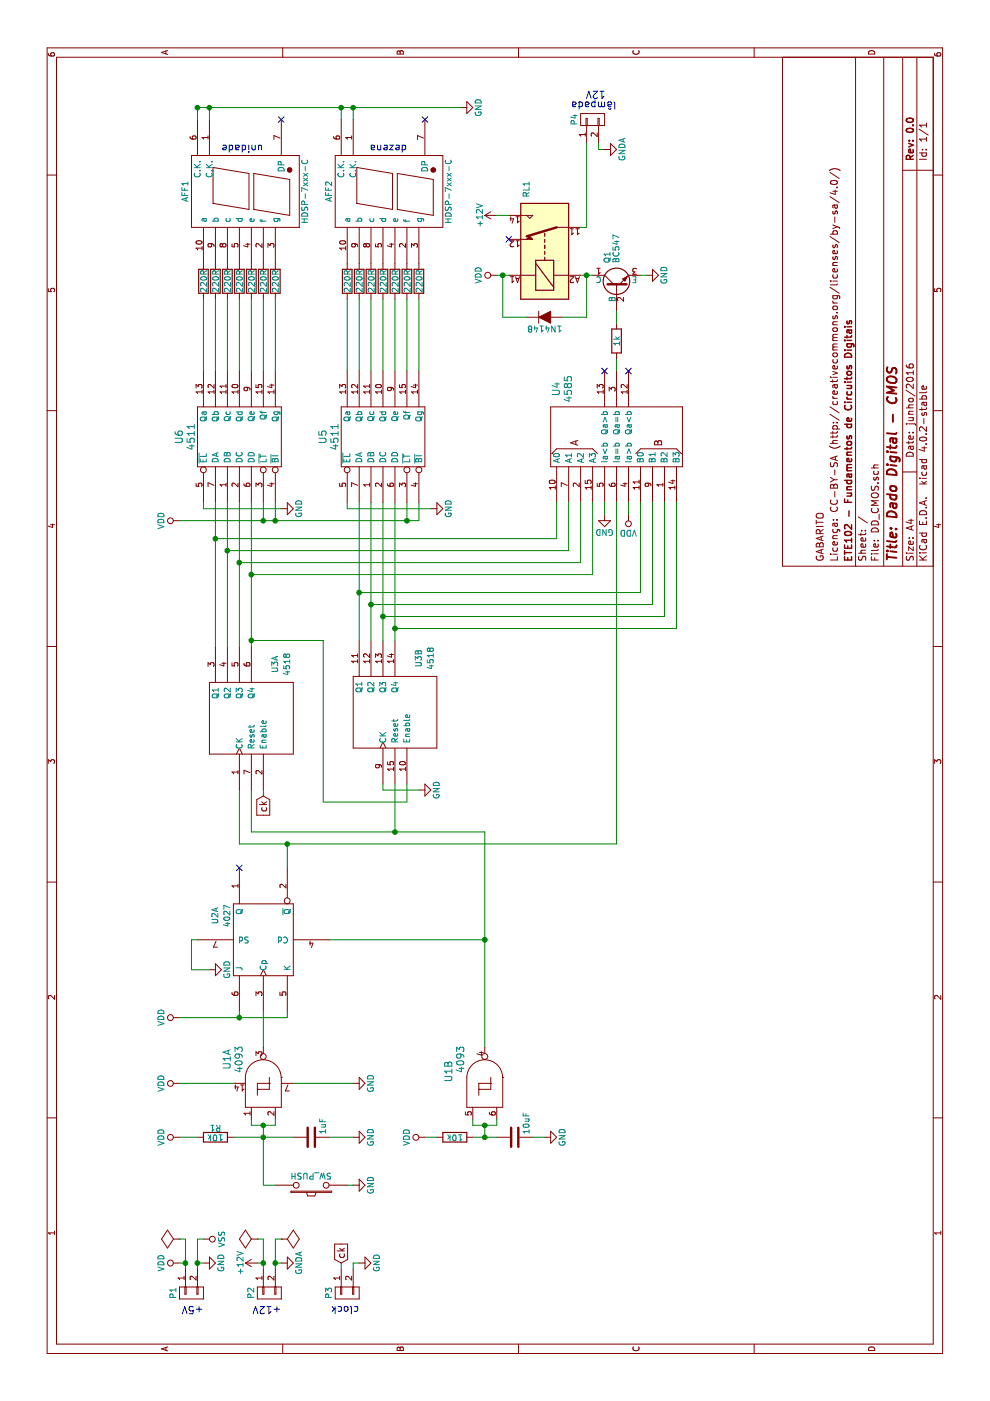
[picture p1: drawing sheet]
EESchema Schematic File Version 2
LIBS:power
LIBS:device
LIBS:transistors
LIBS:conn
LIBS:linear
LIBS:regul
LIBS:74xx
LIBS:adc-dac
LIBS:memory
LIBS:xilinx
LIBS:microcontrollers
LIBS:dsp
LIBS:microchip
LIBS:analog_switches
LIBS:motorola
LIBS:texas
LIBS:intel
LIBS:audio
LIBS:interface
LIBS:digital-audio
LIBS:philips
LIBS:display
LIBS:cypress
LIBS:siliconi
LIBS:opto
LIBS:atmel
LIBS:contrib
LIBS:valves
LIBS:w_logic
LIBS:cmos4000
LIBS:Gajda_cmosieee
LIBS:relays
LIBS:DD_CMOS-cache
EELAYER 25 0
EELAYER END
$Descr A4 11693 8268
encoding utf-8
Sheet 1 1
Title "Dado Digital - CMOS"
Date "junho/2016"
Rev "0.0"
Comp "ETE102 - Fundamentos de Circuitos Digitais"
Comment1 "Licença: CC-BY-SA (http://creativecommons.org/licenses/by-sa/4.0/)"
Comment2 "GABARITO"
Comment3 ""
Comment4 ""
$EndDescr
$Comp
L SW_PUSH SW1
U 1 1
P 1800 2600
F 0 "SW1" H 1950 2710 50  0001 C CNN
F 1 "SW_PUSH" H 1800 2520 50  0000 C CNN
F 2 "" H 1800 2600 50  0000 C CNN
F 3 "" H 1800 2600 50  0000 C CNN
	1    1800 2600
	0    -1   -1   0   
$EndComp
$Comp
L GND #PWR01
U 1 1
P 1800 2950
F 0 "#PWR01" H 1800 2700 50  0001 C CNN
F 1 "GND" H 1800 2800 50  0000 C CNN
F 2 "" H 1800 2950 50  0000 C CNN
F 3 "" H 1800 2950 50  0000 C CNN
	1    1800 2950
	1    0    0    -1  
$EndComp
$Comp
L R R1
U 1 1
P 2200 1800
F 0 "R1" V 2280 1800 50  0000 C CNN
F 1 "10k" V 2200 1800 50  0000 C CNN
F 2 "" V 2130 1800 50  0000 C CNN
F 3 "" H 2200 1800 50  0000 C CNN
	1    2200 1800
	1    0    0    -1  
$EndComp
$Comp
L C C1
U 1 1
P 2200 2600
F 0 "C1" H 2225 2700 50  0001 L CNN
F 1 "1uF" H 2225 2500 50  0000 L CNN
F 2 "" H 2238 2450 50  0000 C CNN
F 3 "" H 2200 2600 50  0000 C CNN
	1    2200 2600
	1    0    0    -1  
$EndComp
$Comp
L GND #PWR02
U 1 1
P 2200 2950
F 0 "#PWR02" H 2200 2700 50  0001 C CNN
F 1 "GND" H 2200 2800 50  0000 C CNN
F 2 "" H 2200 2950 50  0000 C CNN
F 3 "" H 2200 2950 50  0000 C CNN
	1    2200 2950
	1    0    0    -1  
$EndComp
$Comp
L VDD #PWR03
U 1 1
P 3200 1500
F 0 "#PWR03" H 3200 1350 50  0001 C CNN
F 1 "VDD" H 3200 1650 50  0000 C CNN
F 2 "" H 3200 1500 50  0000 C CNN
F 3 "" H 3200 1500 50  0000 C CNN
	1    3200 1500
	1    0    0    -1  
$EndComp
$Comp
L 4027 U2
U 1 1
P 3850 2200
F 0 "U2" H 4050 2600 50  0000 C CNN
F 1 "4027" H 4050 2500 50  0000 C CNN
F 2 "" H 3850 2200 60  0000 C CNN
F 3 "" H 3850 2200 60  0000 C CNN
	1    3850 2200
	1    0    0    -1  
$EndComp
$Comp
L 4518 U3
U 1 1
P 5700 2150
F 0 "U3" H 6150 2000 50  0000 C CNN
F 1 "4518" H 6150 1900 50  0000 C CNN
F 2 "" H 5700 2150 60  0000 C CNN
F 3 "" H 5700 2150 60  0000 C CNN
	1    5700 2150
	1    0    0    -1  
$EndComp
$Comp
L 4518 U3
U 2 1
P 5750 3350
F 0 "U3" H 6200 3200 50  0000 C CNN
F 1 "4518" H 6200 3100 50  0000 C CNN
F 2 "" H 5750 3350 60  0000 C CNN
F 3 "" H 5750 3350 60  0000 C CNN
	2    5750 3350
	1    0    0    -1  
$EndComp
$Comp
L GND #PWR04
U 1 1
P 5100 3500
F 0 "#PWR04" H 5100 3250 50  0001 C CNN
F 1 "GND" H 5100 3350 50  0000 C CNN
F 2 "" H 5100 3500 50  0000 C CNN
F 3 "" H 5100 3500 50  0000 C CNN
	1    5100 3500
	1    0    0    -1  
$EndComp
$Comp
L VDD #PWR05
U 1 1
P 2200 3550
F 0 "#PWR05" H 2200 3400 50  0001 C CNN
F 1 "VDD" H 2200 3700 50  0000 C CNN
F 2 "" H 2200 3550 50  0000 C CNN
F 3 "" H 2200 3550 50  0000 C CNN
	1    2200 3550
	1    0    0    -1  
$EndComp
$Comp
L R R2
U 1 1
P 2200 3800
F 0 "R2" V 2280 3800 50  0001 C CNN
F 1 "10k" V 2200 3800 50  0000 C CNN
F 2 "" V 2130 3800 50  0000 C CNN
F 3 "" H 2200 3800 50  0000 C CNN
	1    2200 3800
	1    0    0    -1  
$EndComp
$Comp
L C C2
U 1 1
P 2200 4300
F 0 "C2" H 2225 4400 50  0001 L CNN
F 1 "10uF" H 2225 4200 50  0000 L CNN
F 2 "" H 2238 4150 50  0000 C CNN
F 3 "" H 2200 4300 50  0000 C CNN
	1    2200 4300
	1    0    0    -1  
$EndComp
$Comp
L GND #PWR06
U 1 1
P 2200 4550
F 0 "#PWR06" H 2200 4300 50  0001 C CNN
F 1 "GND" H 2200 4400 50  0000 C CNN
F 2 "" H 2200 4550 50  0000 C CNN
F 3 "" H 2200 4550 50  0000 C CNN
	1    2200 4550
	1    0    0    -1  
$EndComp
$Comp
L VDD #PWR07
U 1 1
P 2200 1500
F 0 "#PWR07" H 2200 1350 50  0001 C CNN
F 1 "VDD" H 2200 1650 50  0000 C CNN
F 2 "" H 2200 1500 50  0000 C CNN
F 3 "" H 2200 1500 50  0000 C CNN
	1    2200 1500
	1    0    0    -1  
$EndComp
$Comp
L 4511 U5
U 1 1
P 8050 3200
F 0 "U5" H 8050 3700 60  0000 C CNN
F 1 "4511" H 8050 3600 60  0000 C CNN
F 2 "" H 8050 3200 60  0000 C CNN
F 3 "" H 8050 3200 60  0000 C CNN
	1    8050 3200
	1    0    0    -1  
$EndComp
$Comp
L 4511 U6
U 1 1
P 8050 2000
F 0 "U6" H 8050 2500 60  0000 C CNN
F 1 "4511" H 8050 2400 60  0000 C CNN
F 2 "" H 8050 2000 60  0000 C CNN
F 3 "" H 8050 2000 60  0000 C CNN
	1    8050 2000
	1    0    0    -1  
$EndComp
$Comp
L R R3
U 1 1
P 8850 5150
F 0 "R3" V 8930 5150 50  0001 C CNN
F 1 "1k" V 8850 5150 50  0000 C CNN
F 2 "" V 8780 5150 50  0000 C CNN
F 3 "" H 8850 5150 50  0000 C CNN
	1    8850 5150
	0    -1   -1   0   
$EndComp
$Comp
L BC549 Q1
U 1 1
P 9300 5150
F 0 "Q1" H 9500 5225 50  0000 L CNN
F 1 "BC547" H 9500 5150 50  0000 L CNN
F 2 "TO-92" H 9500 5075 50  0001 L CIN
F 3 "" H 9300 5150 50  0000 L CNN
	1    9300 5150
	1    0    0    -1  
$EndComp
$Comp
L D D1
U 1 1
P 9050 4550
F 0 "D1" H 9050 4650 50  0001 C CNN
F 1 "1N4148" H 9050 4450 50  0000 C CNN
F 2 "" H 9050 4550 50  0000 C CNN
F 3 "" H 9050 4550 50  0000 C CNN
	1    9050 4550
	0    1    1    0   
$EndComp
$Comp
L VDD #PWR08
U 1 1
P 9400 4150
F 0 "#PWR08" H 9400 4000 50  0001 C CNN
F 1 "VDD" H 9400 4300 50  0000 C CNN
F 2 "" H 9400 4150 50  0000 C CNN
F 3 "" H 9400 4150 50  0000 C CNN
	1    9400 4150
	1    0    0    -1  
$EndComp
$Comp
L GND #PWR09
U 1 1
P 9400 5400
F 0 "#PWR09" H 9400 5150 50  0001 C CNN
F 1 "GND" H 9400 5250 50  0000 C CNN
F 2 "" H 9400 5400 50  0000 C CNN
F 3 "" H 9400 5400 50  0000 C CNN
	1    9400 5400
	1    0    0    -1  
$EndComp
$Comp
L GND #PWR010
U 1 1
P 7400 5050
F 0 "#PWR010" H 7400 4800 50  0001 C CNN
F 1 "GND" H 7400 4900 50  0000 C CNN
F 2 "" H 7400 5050 50  0000 C CNN
F 3 "" H 7400 5050 50  0000 C CNN
	1    7400 5050
	0    1    1    0   
$EndComp
$Comp
L 4585 U4
U 1 1
P 8050 5150
F 0 "U4" H 8450 5650 60  0000 C CNN
F 1 "4585" H 8450 5550 60  0000 C CNN
F 2 "" H 8050 5150 60  0000 C CNN
F 3 "" H 8050 5150 60  0000 C CNN
	1    8050 5150
	1    0    0    -1  
$EndComp
$Comp
L R .14
U 1 1
P 9350 2300
F 0 ".14" V 9430 2300 50  0001 C CNN
F 1 "220R" V 9350 2300 50  0000 C CNN
F 2 "" V 9280 2300 50  0000 C CNN
F 3 "" H 9350 2300 50  0000 C CNN
	1    9350 2300
	0    -1   -1   0   
$EndComp
$Comp
L R .13
U 1 1
P 9350 2200
F 0 ".13" V 9430 2200 50  0001 C CNN
F 1 "220R" V 9350 2200 50  0000 C CNN
F 2 "" V 9280 2200 50  0000 C CNN
F 3 "" H 9350 2200 50  0000 C CNN
	1    9350 2200
	0    -1   -1   0   
$EndComp
$Comp
L R .12
U 1 1
P 9350 2100
F 0 ".12" V 9430 2100 50  0001 C CNN
F 1 "220R" V 9350 2100 50  0000 C CNN
F 2 "" V 9280 2100 50  0000 C CNN
F 3 "" H 9350 2100 50  0000 C CNN
	1    9350 2100
	0    -1   -1   0   
$EndComp
$Comp
L R .11
U 1 1
P 9350 2000
F 0 ".11" V 9430 2000 50  0001 C CNN
F 1 "220R" V 9350 2000 50  0000 C CNN
F 2 "" V 9280 2000 50  0000 C CNN
F 3 "" H 9350 2000 50  0000 C CNN
	1    9350 2000
	0    -1   -1   0   
$EndComp
$Comp
L R .10
U 1 1
P 9350 1900
F 0 ".10" V 9430 1900 50  0001 C CNN
F 1 "220R" V 9350 1900 50  0000 C CNN
F 2 "" V 9280 1900 50  0000 C CNN
F 3 "" H 9350 1900 50  0000 C CNN
	1    9350 1900
	0    -1   -1   0   
$EndComp
$Comp
L R .9
U 1 1
P 9350 1800
F 0 ".9" V 9430 1800 50  0001 C CNN
F 1 "220R" V 9350 1800 50  0000 C CNN
F 2 "" V 9280 1800 50  0000 C CNN
F 3 "" H 9350 1800 50  0000 C CNN
	1    9350 1800
	0    -1   -1   0   
$EndComp
$Comp
L R .8
U 1 1
P 9350 1700
F 0 ".8" V 9430 1700 50  0001 C CNN
F 1 "220R" V 9350 1700 50  0000 C CNN
F 2 "" V 9280 1700 50  0000 C CNN
F 3 "" H 9350 1700 50  0000 C CNN
	1    9350 1700
	0    -1   -1   0   
$EndComp
$Comp
L R .7
U 1 1
P 9350 3500
F 0 ".7" V 9430 3500 50  0001 C CNN
F 1 "220R" V 9350 3500 50  0000 C CNN
F 2 "" V 9280 3500 50  0000 C CNN
F 3 "" H 9350 3500 50  0000 C CNN
	1    9350 3500
	0    -1   -1   0   
$EndComp
$Comp
L R .6
U 1 1
P 9350 3400
F 0 ".6" V 9430 3400 50  0001 C CNN
F 1 "220R" V 9350 3400 50  0000 C CNN
F 2 "" V 9280 3400 50  0000 C CNN
F 3 "" H 9350 3400 50  0000 C CNN
	1    9350 3400
	0    -1   -1   0   
$EndComp
$Comp
L R .5
U 1 1
P 9350 3300
F 0 ".5" V 9430 3300 50  0001 C CNN
F 1 "220R" V 9350 3300 50  0000 C CNN
F 2 "" V 9280 3300 50  0000 C CNN
F 3 "" H 9350 3300 50  0000 C CNN
	1    9350 3300
	0    -1   -1   0   
$EndComp
$Comp
L R .4
U 1 1
P 9350 3200
F 0 ".4" V 9430 3200 50  0001 C CNN
F 1 "220R" V 9350 3200 50  0000 C CNN
F 2 "" V 9280 3200 50  0000 C CNN
F 3 "" H 9350 3200 50  0000 C CNN
	1    9350 3200
	0    -1   -1   0   
$EndComp
$Comp
L R .3
U 1 1
P 9350 3100
F 0 ".3" V 9430 3100 50  0001 C CNN
F 1 "220R" V 9350 3100 50  0000 C CNN
F 2 "" V 9280 3100 50  0000 C CNN
F 3 "" H 9350 3100 50  0000 C CNN
	1    9350 3100
	0    -1   -1   0   
$EndComp
$Comp
L R .2
U 1 1
P 9350 3000
F 0 ".2" V 9430 3000 50  0001 C CNN
F 1 "220R" V 9350 3000 50  0000 C CNN
F 2 "" V 9280 3000 50  0000 C CNN
F 3 "" H 9350 3000 50  0000 C CNN
	1    9350 3000
	0    -1   -1   0   
$EndComp
$Comp
L R .1
U 1 1
P 9350 2900
F 0 ".1" V 9430 2900 50  0001 C CNN
F 1 "220R" V 9350 2900 50  0000 C CNN
F 2 "" V 9280 2900 50  0000 C CNN
F 3 "" H 9350 2900 50  0000 C CNN
	1    9350 2900
	0    -1   -1   0   
$EndComp
$Comp
L VDD #PWR011
U 1 1
P 7350 1500
F 0 "#PWR011" H 7350 1350 50  0001 C CNN
F 1 "VDD" H 7350 1650 50  0000 C CNN
F 2 "" H 7350 1500 50  0000 C CNN
F 3 "" H 7350 1500 50  0000 C CNN
	1    7350 1500
	1    0    0    -1  
$EndComp
$Comp
L GND #PWR012
U 1 1
P 7450 2350
F 0 "#PWR012" H 7450 2100 50  0001 C CNN
F 1 "GND" H 7450 2200 50  0000 C CNN
F 2 "" H 7450 2350 50  0000 C CNN
F 3 "" H 7450 2350 50  0000 C CNN
	1    7450 2350
	1    0    0    -1  
$EndComp
$Comp
L GND #PWR013
U 1 1
P 3600 1750
F 0 "#PWR013" H 3600 1500 50  0001 C CNN
F 1 "GND" H 3600 1600 50  0000 C CNN
F 2 "" H 3600 1750 50  0000 C CNN
F 3 "" H 3600 1750 50  0000 C CNN
	1    3600 1750
	1    0    0    -1  
$EndComp
$Comp
L HDSP-7xxx-C AFF1
U 1 1
P 10100 2100
F 0 "AFF1" H 10100 2650 50  0000 C CNN
F 1 "HDSP-7xxx-C" H 10100 1650 50  0000 C CNN
F 2 "" H 10100 2100 50  0000 C CNN
F 3 "" H 10100 2100 50  0000 C CNN
	1    10100 2100
	1    0    0    -1  
$EndComp
$Comp
L HDSP-7xxx-C AFF2
U 1 1
P 10100 3300
F 0 "AFF2" H 10100 3850 50  0000 C CNN
F 1 "HDSP-7xxx-C" H 10100 2850 50  0000 C CNN
F 2 "" H 10100 3300 50  0000 C CNN
F 3 "" H 10100 3300 50  0000 C CNN
	1    10100 3300
	1    0    0    -1  
$EndComp
$Comp
L GND #PWR014
U 1 1
P 10800 3850
F 0 "#PWR014" H 10800 3600 50  0001 C CNN
F 1 "GND" H 10800 3700 50  0000 C CNN
F 2 "" H 10800 3850 50  0000 C CNN
F 3 "" H 10800 3850 50  0000 C CNN
	1    10800 3850
	1    0    0    -1  
$EndComp
Wire Wire Line
	2200 1500 2200 1650
Wire Wire Line
	3250 2000 3200 2000
Wire Wire Line
	3200 1500 3200 2000
Wire Wire Line
	3200 2000 3200 2400
Wire Wire Line
	3200 2400 3250 2400
Connection ~ 3200 2000
Wire Wire Line
	6300 1800 7200 1800
Wire Wire Line
	7200 1800 7500 1800
Wire Wire Line
	6300 1900 7100 1900
Wire Wire Line
	7100 1900 7500 1900
Wire Wire Line
	6300 2000 7000 2000
Wire Wire Line
	7000 2000 7500 2000
Wire Wire Line
	6300 2100 6350 2100
Wire Wire Line
	6350 2100 6900 2100
Wire Wire Line
	6900 2100 7500 2100
Wire Wire Line
	6350 3000 6750 3000
Wire Wire Line
	6750 3000 7500 3000
Wire Wire Line
	6350 3100 6650 3100
Wire Wire Line
	6650 3100 7500 3100
Wire Wire Line
	6350 3200 6550 3200
Wire Wire Line
	6550 3200 7500 3200
Wire Wire Line
	6350 3300 6450 3300
Wire Wire Line
	6450 3300 7500 3300
Wire Wire Line
	7200 4650 7200 1800
Connection ~ 7200 1800
Wire Wire Line
	7100 4750 7100 1900
Connection ~ 7100 1900
Wire Wire Line
	7000 4850 7000 2000
Connection ~ 7000 2000
Wire Wire Line
	6900 4950 6900 2100
Connection ~ 6900 2100
Wire Wire Line
	6750 3000 6750 5350
Connection ~ 6750 3000
Wire Wire Line
	6650 3100 6650 5450
Connection ~ 6650 3100
Wire Wire Line
	6550 3200 6550 5550
Connection ~ 6550 3200
Wire Wire Line
	6450 3300 6450 5650
Connection ~ 6450 3300
Wire Wire Line
	9400 5350 9400 5400
Wire Wire Line
	8600 1700 9200 1700
Wire Wire Line
	8600 1800 9200 1800
Wire Wire Line
	8600 1900 9200 1900
Wire Wire Line
	8600 2000 9200 2000
Wire Wire Line
	8600 2100 9200 2100
Wire Wire Line
	8600 2200 9200 2200
Wire Wire Line
	8600 2300 9200 2300
Wire Wire Line
	8600 3500 9200 3500
Wire Wire Line
	8600 3400 9200 3400
Wire Wire Line
	8600 3300 9200 3300
Wire Wire Line
	8600 3200 9200 3200
Wire Wire Line
	8600 3100 9200 3100
Wire Wire Line
	8600 3000 9200 3000
Wire Wire Line
	8600 2900 9200 2900
Wire Wire Line
	10800 2950 10700 2950
Wire Wire Line
	10800 2850 10700 2850
Connection ~ 10800 2950
Connection ~ 10800 2850
Connection ~ 10800 1750
Wire Wire Line
	6350 2700 6350 2100
Wire Wire Line
	5000 2700 6350 2700
Connection ~ 6350 2100
Wire Wire Line
	7450 1700 7450 2350
Wire Wire Line
	7350 1500 7350 2200
Wire Wire Line
	7350 2200 7350 2300
Wire Wire Line
	7350 2300 7350 3400
Wire Wire Line
	7350 3400 7350 3500
Wire Wire Line
	7350 3400 7500 3400
Wire Wire Line
	7350 3500 7500 3500
Connection ~ 7350 3400
Wire Wire Line
	10800 1650 10800 1750
Wire Wire Line
	10800 1750 10800 2850
Wire Wire Line
	10800 2850 10800 2950
Wire Wire Line
	10800 2950 10800 3850
Connection ~ 10800 1650
Wire Wire Line
	9400 4850 9400 4900
Wire Wire Line
	9400 4900 9400 4950
Wire Wire Line
	9050 4900 9400 4900
Connection ~ 9400 4900
Wire Wire Line
	9050 4200 9050 4400
Wire Wire Line
	5150 3200 5100 3200
Wire Wire Line
	5100 3200 5100 3500
Wire Wire Line
	1800 2200 2200 2200
Wire Wire Line
	2200 2200 2300 2200
Wire Wire Line
	2200 4450 2200 4550
Wire Wire Line
	2200 3650 2200 3550
Wire Wire Line
	4750 2100 5100 2100
Wire Wire Line
	5000 3400 5000 2700
Wire Wire Line
	4750 4050 4750 3300
Wire Wire Line
	4750 3300 4750 2100
Wire Wire Line
	5150 3300 4750 3300
Connection ~ 4750 3300
Wire Wire Line
	3850 1600 3850 1650
Wire Wire Line
	3850 1600 3600 1600
Wire Wire Line
	3600 1600 3600 1750
Wire Wire Line
	4650 5150 7500 5150
Wire Wire Line
	10800 1650 10700 1650
Wire Wire Line
	10800 1750 10700 1750
Connection ~ 3850 4050
Wire Wire Line
	3850 2750 3850 4050
Wire Wire Line
	2950 4050 3850 4050
Wire Wire Line
	3850 4050 4750 4050
Wire Wire Line
	7350 2200 7500 2200
Connection ~ 7350 2200
Wire Wire Line
	7350 2300 7500 2300
Connection ~ 7350 2300
Wire Wire Line
	7500 1700 7450 1700
Wire Wire Line
	5000 3400 5150 3400
Wire Wire Line
	5050 2200 5100 2200
Wire Wire Line
	2200 1950 2200 2200
Wire Wire Line
	2200 2200 2200 2450
Connection ~ 2200 2200
Wire Wire Line
	2200 2950 2200 2750
Wire Wire Line
	2950 2200 3250 2200
$Comp
L CONN_01X02 P4
U 1 1
P 10700 4950
F 0 "P4" H 10700 5100 50  0000 C CNN
F 1 "CONN_01X02" V 10800 4950 50  0001 C CNN
F 2 "" H 10700 4950 50  0000 C CNN
F 3 "" H 10700 4950 50  0000 C CNN
	1    10700 4950
	1    0    0    -1  
$EndComp
Wire Wire Line
	9000 5150 9100 5150
Wire Wire Line
	9050 4900 9050 4700
Wire Wire Line
	6900 4950 7500 4950
Wire Wire Line
	7000 4850 7500 4850
Wire Wire Line
	7100 4750 7500 4750
Wire Wire Line
	7500 4650 7200 4650
Wire Wire Line
	6750 5350 7500 5350
Wire Wire Line
	6650 5450 7500 5450
Wire Wire Line
	6550 5550 7500 5550
Wire Wire Line
	6450 5650 7500 5650
Wire Wire Line
	7500 5050 7400 5050
$Comp
L VDD #PWR015
U 1 1
P 7400 5250
F 0 "#PWR015" H 7400 5100 50  0001 C CNN
F 1 "VDD" H 7400 5400 50  0000 C CNN
F 2 "" H 7400 5250 50  0000 C CNN
F 3 "" H 7400 5250 50  0000 C CNN
	1    7400 5250
	0    -1   -1   0   
$EndComp
Wire Wire Line
	7400 5250 7500 5250
Wire Wire Line
	8600 5150 8700 5150
$Comp
L CONN_01X02 P1
U 1 1
P 900 1600
F 0 "P1" H 900 1750 50  0000 C CNN
F 1 "CONN_01X02" V 1000 1600 50  0001 C CNN
F 2 "~" H 900 1600 50  0000 C CNN
F 3 "" H 900 1600 50  0000 C CNN
	1    900  1600
	-1   0    0    -1  
$EndComp
$Comp
L GND #PWR016
U 1 1
P 1150 1700
F 0 "#PWR016" H 1150 1450 50  0001 C CNN
F 1 "GND" H 1150 1550 50  0000 C CNN
F 2 "" H 1150 1700 50  0000 C CNN
F 3 "" H 1150 1700 50  0000 C CNN
	1    1150 1700
	1    0    0    -1  
$EndComp
Wire Wire Line
	1100 1650 1150 1650
Wire Wire Line
	1150 1650 1350 1650
$Comp
L 4093 U1
U 1 1
P 2650 2200
F 0 "U1" H 2850 2500 60  0000 C CNN
F 1 "4093" H 2850 2400 60  0000 C CNN
F 2 "" H 2650 2200 60  0000 C CNN
F 3 "" H 2650 2200 60  0000 C CNN
	1    2650 2200
	1    0    0    -1  
$EndComp
$Comp
L 4093 U1
U 2 1
P 2650 4050
F 0 "U1" H 2750 4350 60  0000 C CNN
F 1 "4093" H 2850 4250 60  0000 C CNN
F 2 "" H 2650 4050 60  0000 C CNN
F 3 "" H 2650 4050 60  0000 C CNN
	2    2650 4050
	1    0    0    -1  
$EndComp
$Comp
L VDD #PWR017
U 1 1
P 2650 1500
F 0 "#PWR017" H 2650 1350 50  0001 C CNN
F 1 "VDD" H 2650 1650 50  0000 C CNN
F 2 "" H 2650 1500 50  0000 C CNN
F 3 "" H 2650 1500 50  0000 C CNN
	1    2650 1500
	1    0    0    -1  
$EndComp
Wire Wire Line
	2650 1500 2650 1950
$Comp
L GND #PWR018
U 1 1
P 2650 2950
F 0 "#PWR018" H 2650 2700 50  0001 C CNN
F 1 "GND" H 2650 2800 50  0000 C CNN
F 2 "" H 2650 2950 50  0000 C CNN
F 3 "" H 2650 2950 50  0000 C CNN
	1    2650 2950
	1    0    0    -1  
$EndComp
Wire Wire Line
	2650 2450 2650 2950
$Comp
L VDD #PWR019
U 1 1
P 1150 1500
F 0 "#PWR019" H 1150 1350 50  0001 C CNN
F 1 "VDD" H 1150 1650 50  0000 C CNN
F 2 "" H 1150 1500 50  0000 C CNN
F 3 "" H 1150 1500 50  0000 C CNN
	1    1150 1500
	1    0    0    -1  
$EndComp
Wire Wire Line
	1100 1550 1150 1550
Wire Wire Line
	1150 1550 1350 1550
Wire Wire Line
	1150 1550 1150 1500
Wire Wire Line
	1150 1650 1150 1700
$Comp
L CONN_01X02 P2
U 1 1
P 900 2250
F 0 "P2" H 900 2400 50  0000 C CNN
F 1 "CONN_01X02" V 1000 2250 50  0001 C CNN
F 2 "~" H 900 2250 50  0000 C CNN
F 3 "" H 900 2250 50  0000 C CNN
	1    900  2250
	-1   0    0    -1  
$EndComp
Wire Wire Line
	1100 2300 1150 2300
Wire Wire Line
	1150 2300 1350 2300
Wire Wire Line
	1100 2200 1150 2200
Wire Wire Line
	1150 2200 1350 2200
Wire Wire Line
	1150 2150 1150 2200
$Comp
L CONN_01X02 P3
U 1 1
P 900 2900
F 0 "P3" H 900 3050 50  0000 C CNN
F 1 "CONN_01X02" V 1000 2900 50  0001 C CNN
F 2 "~" H 900 2900 50  0000 C CNN
F 3 "" H 900 2900 50  0000 C CNN
	1    900  2900
	-1   0    0    -1  
$EndComp
$Comp
L GND #PWR020
U 1 1
P 1150 3000
F 0 "#PWR020" H 1150 2750 50  0001 C CNN
F 1 "GND" H 1150 2850 50  0000 C CNN
F 2 "" H 1150 3000 50  0000 C CNN
F 3 "" H 1150 3000 50  0000 C CNN
	1    1150 3000
	1    0    0    -1  
$EndComp
Wire Wire Line
	1100 2950 1150 2950
Wire Wire Line
	1150 2850 1100 2850
Wire Wire Line
	1150 2950 1150 3000
$Comp
L VSS #PWR021
U 1 1
P 1350 1700
F 0 "#PWR021" H 1350 1550 50  0001 C CNN
F 1 "VSS" H 1350 1850 50  0000 C CNN
F 2 "" H 1350 1700 50  0000 C CNN
F 3 "" H 1350 1700 50  0000 C CNN
	1    1350 1700
	-1   0    0    1   
$EndComp
Connection ~ 1150 1650
NoConn ~ 10700 3550
NoConn ~ 8600 5050
NoConn ~ 8600 5250
$Comp
L GND #PWR022
U 1 1
P 7450 3600
F 0 "#PWR022" H 7450 3350 50  0001 C CNN
F 1 "GND" H 7450 3450 50  0000 C CNN
F 2 "" H 7450 3600 50  0000 C CNN
F 3 "" H 7450 3600 50  0000 C CNN
	1    7450 3600
	1    0    0    -1  
$EndComp
Wire Wire Line
	7450 3600 7450 2900
Wire Wire Line
	7450 2900 7500 2900
NoConn ~ 10700 2350
$Comp
L +12V #PWR023
U 1 1
P 9900 4150
F 0 "#PWR023" H 9900 4000 50  0001 C CNN
F 1 "+12V" H 9900 4290 50  0000 C CNN
F 2 "" H 9900 4150 50  0000 C CNN
F 3 "" H 9900 4150 50  0000 C CNN
	1    9900 4150
	1    0    0    -1  
$EndComp
Wire Wire Line
	10500 5000 10450 5000
Wire Wire Line
	10450 5000 10450 5050
$Comp
L GNDA #PWR024
U 1 1
P 10450 5050
F 0 "#PWR024" H 10450 4800 50  0001 C CNN
F 1 "GNDA" H 10450 4900 50  0000 C CNN
F 2 "" H 10450 5050 50  0000 C CNN
F 3 "" H 10450 5050 50  0000 C CNN
	1    10450 5050
	1    0    0    -1  
$EndComp
$Comp
L +12V #PWR025
U 1 1
P 1150 2150
F 0 "#PWR025" H 1150 2000 50  0001 C CNN
F 1 "+12V" H 1150 2290 50  0000 C CNN
F 2 "" H 1150 2150 50  0000 C CNN
F 3 "" H 1150 2150 50  0000 C CNN
	1    1150 2150
	1    0    0    -1  
$EndComp
Wire Wire Line
	1150 2300 1150 2350
$Comp
L GNDA #PWR026
U 1 1
P 1150 2350
F 0 "#PWR026" H 1150 2100 50  0001 C CNN
F 1 "GNDA" H 1150 2200 50  0000 C CNN
F 2 "" H 1150 2350 50  0000 C CNN
F 3 "" H 1150 2350 50  0000 C CNN
	1    1150 2350
	1    0    0    -1  
$EndComp
$Comp
L FINDER-40.51 RL1
U 1 1
P 9600 4550
F 0 "RL1" H 10050 4700 50  0000 L CNN
F 1 "FINDER-40.51" H 10050 4600 50  0001 L CNN
F 2 "" H 9600 4550 50  0000 C CNN
F 3 "" H 9600 4550 50  0000 C CNN
	1    9600 4550
	1    0    0    -1  
$EndComp
Wire Wire Line
	9400 4150 9400 4200
Wire Wire Line
	9400 4200 9400 4250
Wire Wire Line
	9900 4250 9900 4150
Wire Wire Line
	9400 4200 9050 4200
Connection ~ 9400 4200
Wire Wire Line
	9800 4900 9800 4850
NoConn ~ 9700 4250
Wire Wire Line
	1800 2200 1800 2300
Wire Wire Line
	1800 2950 1800 2900
Wire Wire Line
	2350 3950 2300 3950
Wire Wire Line
	2300 3950 2300 4050
Wire Wire Line
	2300 4050 2300 4150
Wire Wire Line
	2300 4150 2350 4150
Wire Wire Line
	2200 3950 2200 4050
Wire Wire Line
	2200 4050 2200 4150
Wire Wire Line
	2300 4050 2200 4050
Connection ~ 2200 4050
Connection ~ 2300 4050
Wire Wire Line
	2350 2100 2300 2100
Wire Wire Line
	2300 2100 2300 2200
Wire Wire Line
	2300 2200 2300 2300
Wire Wire Line
	2300 2300 2350 2300
Connection ~ 2300 2200
Wire Wire Line
	1350 1650 1350 1700
Wire Wire Line
	9800 4900 10500 4900
Text Notes 800  1700 1    60   ~ 0
+5V
Text Notes 800  2350 1    60   ~ 0
+12V
Text Notes 800  3000 1    60   ~ 0
clock
Text Notes 10500 1850 3    60   ~ 0
unidade
Text Notes 10500 3400 1    60   ~ 0
dezena
Text Notes 10950 5150 1    60   ~ 0
lâmpada\n  12V
Text GLabel 1150 2850 2    60   Input ~ 0
ck
Text GLabel 5050 2200 0    60   Input ~ 0
ck
Wire Wire Line
	4450 2400 4650 2400
Wire Wire Line
	4650 2000 4650 2400
Wire Wire Line
	4650 2400 4650 5150
Wire Wire Line
	5100 2000 4650 2000
Connection ~ 4650 2400
NoConn ~ 4450 2000
$Comp
L PWR_FLAG #FLG027
U 1 1
P 1350 2350
F 0 "#FLG027" H 1350 2445 50  0001 C CNN
F 1 "PWR_FLAG" H 1350 2530 50  0001 C CNN
F 2 "" H 1350 2350 50  0000 C CNN
F 3 "" H 1350 2350 50  0000 C CNN
	1    1350 2350
	-1   0    0    1   
$EndComp
Wire Wire Line
	1350 2300 1350 2350
Connection ~ 1150 2300
$Comp
L PWR_FLAG #FLG028
U 1 1
P 1350 2150
F 0 "#FLG028" H 1350 2245 50  0001 C CNN
F 1 "PWR_FLAG" H 1350 2330 50  0001 C CNN
F 2 "" H 1350 2150 50  0000 C CNN
F 3 "" H 1350 2150 50  0000 C CNN
	1    1350 2150
	1    0    0    -1  
$EndComp
Wire Wire Line
	1350 2200 1350 2150
Connection ~ 1150 2200
$Comp
L PWR_FLAG #FLG029
U 1 1
P 1350 1500
F 0 "#FLG029" H 1350 1595 50  0001 C CNN
F 1 "PWR_FLAG" H 1350 1680 50  0001 C CNN
F 2 "" H 1350 1500 50  0000 C CNN
F 3 "" H 1350 1500 50  0000 C CNN
	1    1350 1500
	1    0    0    -1  
$EndComp
Wire Wire Line
	1350 1550 1350 1500
Connection ~ 1150 1550
$EndSCHEMATC
